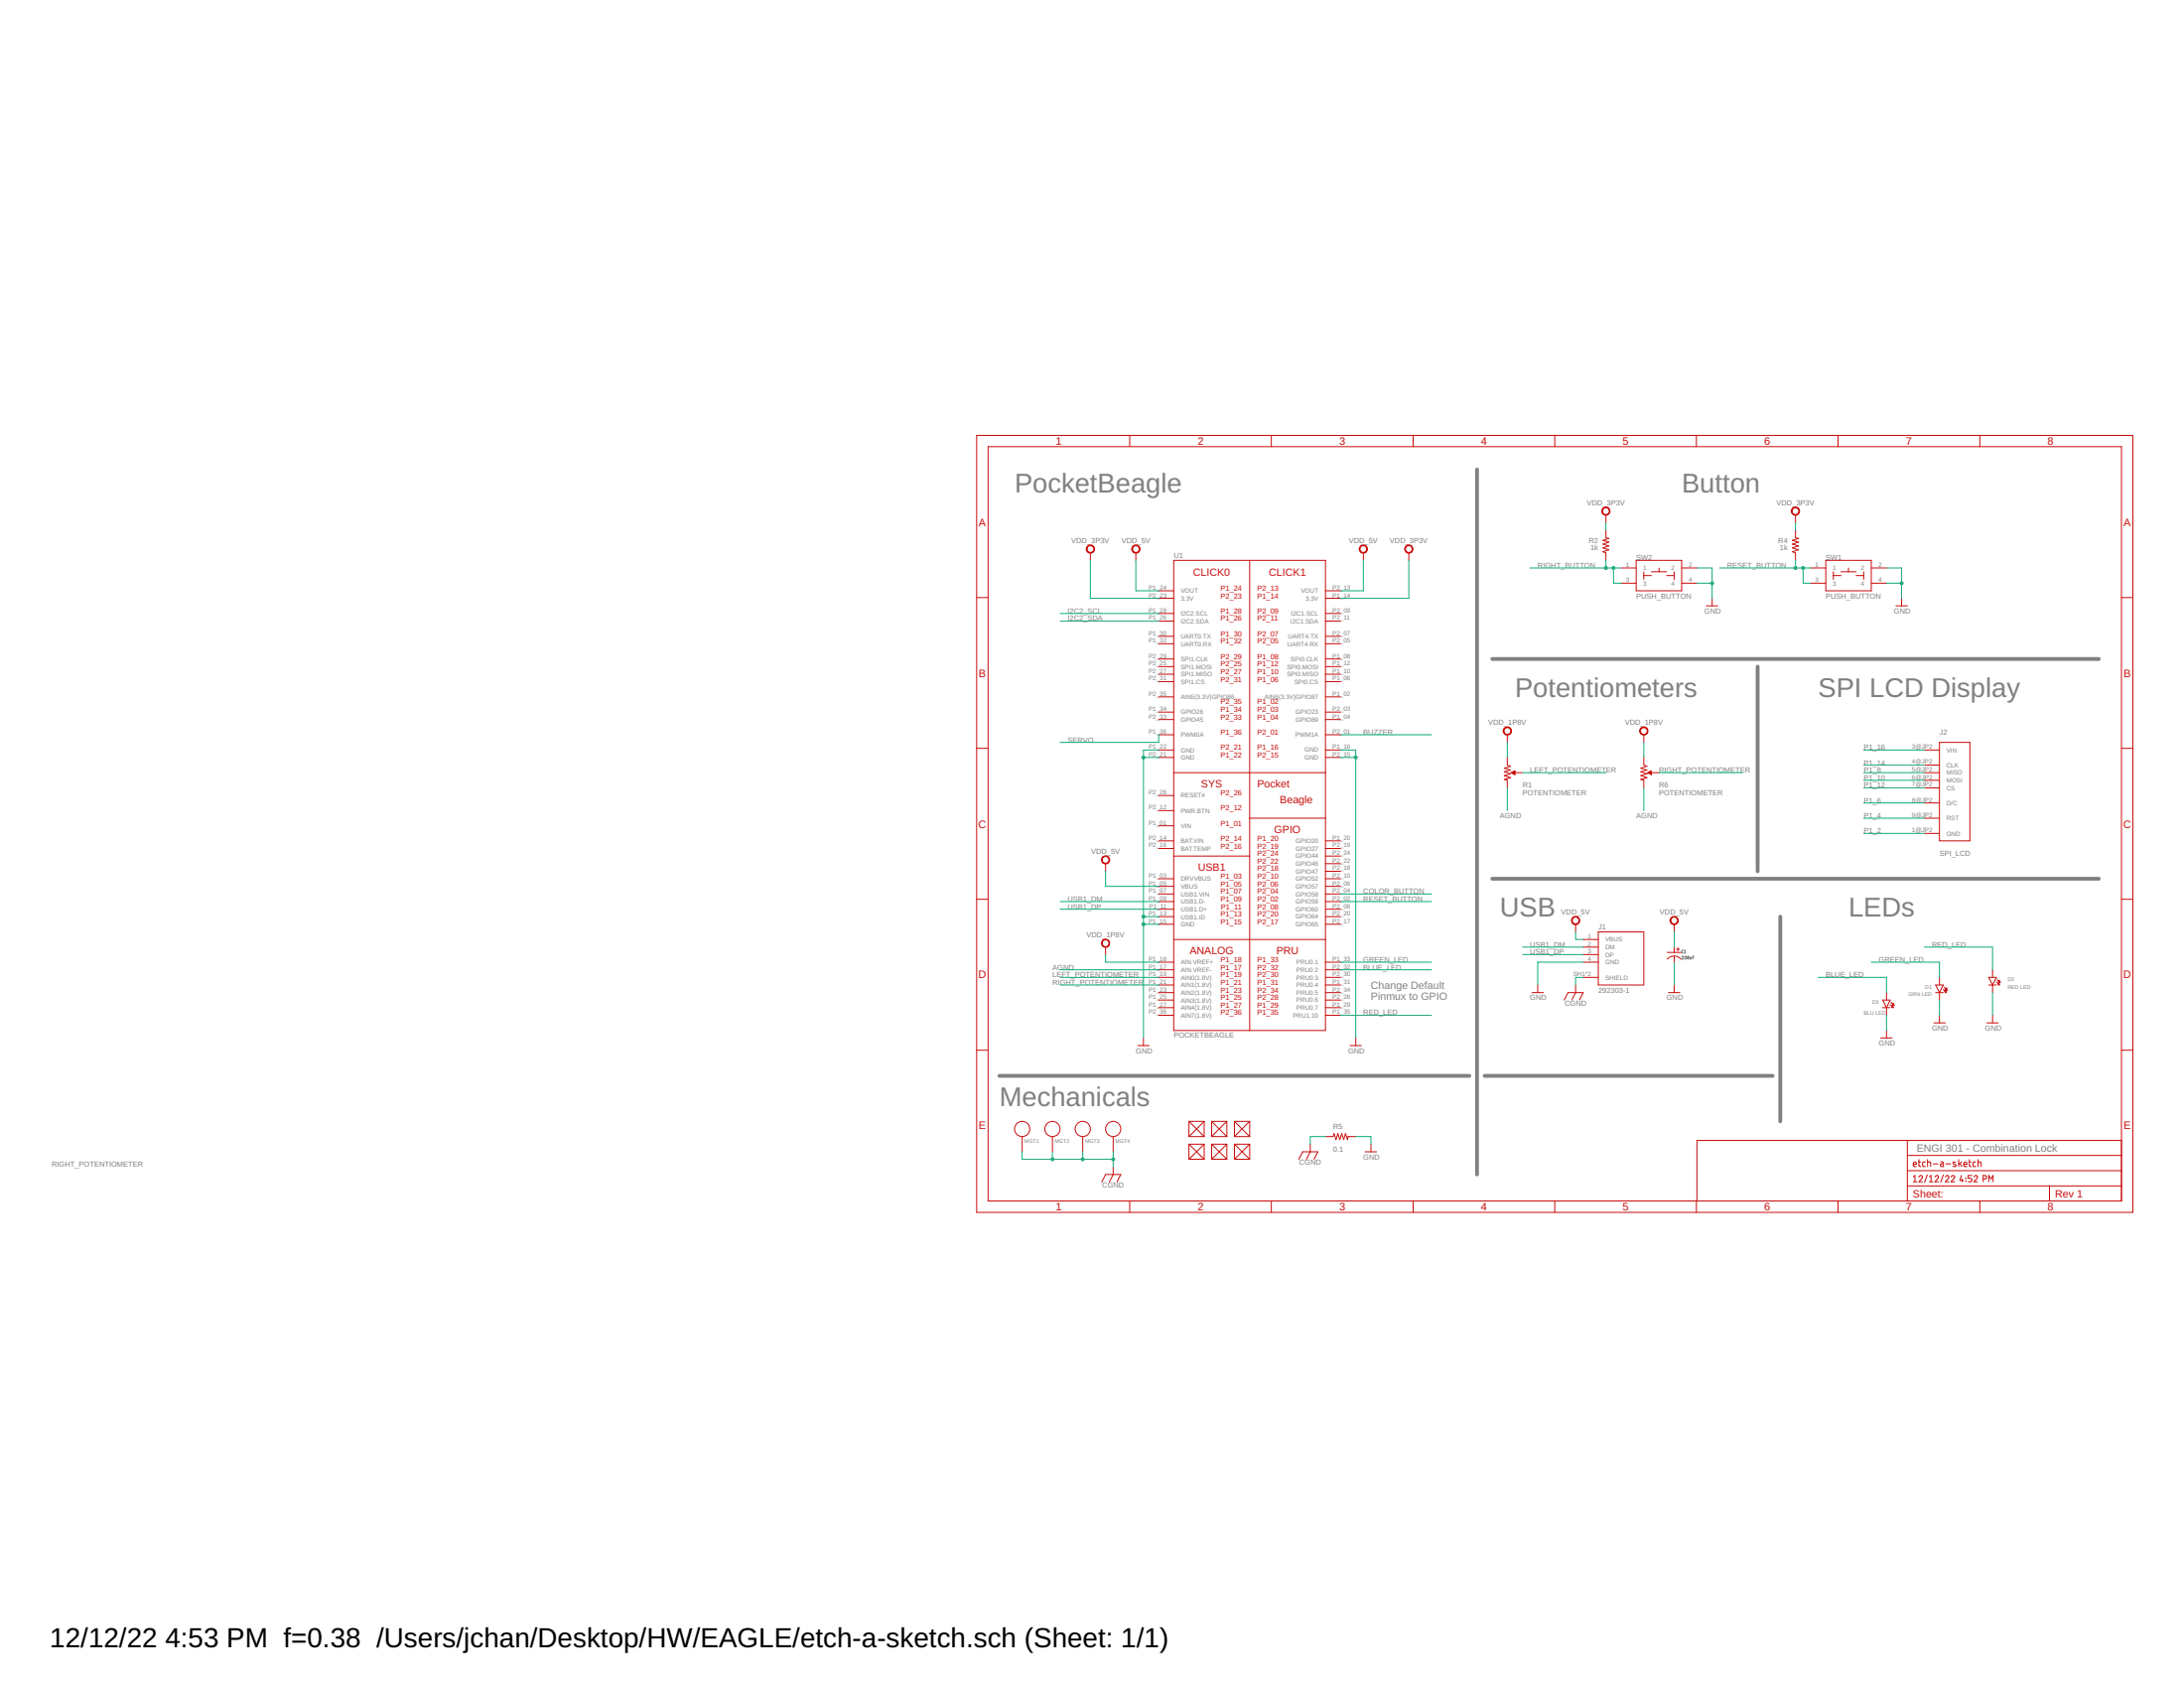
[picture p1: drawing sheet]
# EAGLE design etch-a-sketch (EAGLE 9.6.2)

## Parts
C1  220uF  CAPACITOR_P_10MM  [CP10MM]
D1  GRN LED  LED  [EIA-STD]
D2  RED LED  LED  [EIA-STD]
D3  GRN LED  LED  [EIA-STD]
FUD1  FIDUCIAL  [FIDUCIAL_40MIL]
FUD2  FIDUCIAL  [FIDUCIAL_40MIL]
FUD3  FIDUCIAL  [FIDUCIAL_40MIL]
FUD4  FIDUCIAL  [FIDUCIAL_40MIL]
FUD5  FIDUCIAL  [FIDUCIAL_40MIL]
FUD6  FIDUCIAL  [FIDUCIAL_40MIL]
J1  292303-1  [TE_292303-1]
J2  SPI_LCD  [TFT_LCD_PCB]
MGT1  MOUNTING_HOLE  [MOUNTING_HOLE]
MGT2  MOUNTING_HOLE  [MOUNTING_HOLE]
MGT3  MOUNTING_HOLE  [MOUNTING_HOLE]
MGT4  MOUNTING_HOLE  [MOUNTING_HOLE]
R1  POTENTIOMETER  [POT-PO90S]
R2  1k  R_R0603  [R0603]
R4  1k  R_R0603  [R0603]
R5  0.1  R_R0805  [R0805]
R6  POTENTIOMETER  [POT-PO90S]
SW1  PUSH_BUTTON  [BUTTON_12.5MM]
SW2  PUSH_BUTTON  [BUTTON_12.5MM]
U1  POCKETBEAGLE  [POCKETBEAGLE]

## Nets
AGND: R1.CW R6.CW U1.P1_17(AIN.VREF-)
AGND1: U1.P1_21(AIN1(1.8V))
BUTTON1: U1.P2_04(GPIO58)
BUZZER: U1.P2_01(PWM1A)
CGND: J1.SH1(SHIELD) J1.SH2(SHIELD) MGT1.P$1 MGT2.P$1 MGT3.P$1 MGT4.P$1 R5.1
GND: C1.P$2 D1.CATHODE D2.CATHODE D3.CATHODE J1.4(GND) R5.2 SW1.2 SW1.4 SW2.2 SW2.4 U1.P1_13(USB1.ID) U1.P1_15(GND) U1.P1_16(GND) U1.P1_22(GND) U1.P2_15(GND) U1.P2_21(GND)
GREEN_LED: D1.ANODE D3.ANODE U1.P1_33(PRU0.1)
GREEN_LED1: U1.P2_32(PRU0.2)
I2C2_SCL: U1.P1_28(I2C2.SCL)
I2C2_SDA: U1.P1_26(I2C2.SDA)
LEFT_POTENTIOMETER: R1.S R6.S U1.P1_19(AIN0(1.8V))
N$1: J2.3@JP2(VIN)
N$2: J2.4@JP2(CLK)
N$3: J2.5@JP2(MISO)
N$4: J2.6@JP2(MOSI)
N$5: J2.7@JP2(CS)
N$6: J2.8@JP2(D/C)
N$7: J2.9@JP2(RST)
N$8: J2.1@JP2(GND)
RED_LED: D2.ANODE U1.P1_35(PRU1.10)
RESET_BUTTON: R2.1 R4.1 SW1.1 SW1.3 SW2.1 SW2.3 U1.P2_02(GPIO59)
SERVO: U1.P1_36(PWM0A)
USB1_DM: J1.2(DM) U1.P1_09(USB1.D-)
USB1_DP: J1.3(DP) U1.P1_11(USB1.D+)
VDD_1P8V: R1.CCW R6.CCW U1.P1_18(AIN.VREF+)
VDD_3P3V: R2.2 R4.2 U1.P1_14(3.3V) U1.P2_23(3.3V)
VDD_5V: C1.P$1 J1.1(VBUS) U1.P1_05(VBUS) U1.P1_24(VOUT) U1.P2_13(VOUT)
Unconnected: FUD1.P$1 FUD2.P$1 FUD3.P$1 FUD4.P$1 FUD5.P$1 FUD6.P$1 U1.P1_02(AIN6(3.3V)GPIO87) U1.P1_03(DRVVBUS) U1.P1_04(GPIO89) U1.P1_06(SPI0.CS) U1.P1_07(USB1.VIN) U1.P1_08(SPI0.CLK) U1.P1_10(SPI0.MISO) U1.P1_12(SPI0.MOSI) U1.P1_20(GPIO20) U1.P1_23(AIN2(1.8V)) U1.P1_25(AIN3(1.8V)) U1.P1_27(AIN4(1.8V)) U1.P1_29(PRU0.7) U1.P1_30(UART0.TX) U1.P1_31(PRU0.4) U1.P1_32(UART0.RX) U1.P1_34(GPIO26) U1.P2_03(GPIO23) U1.P2_05(UART4.RX) U1.P2_06(GPIO57) U1.P2_07(UART4.TX) U1.P2_08(GPIO60) U1.P2_09(I2C1.SCL) U1.P2_10(GPIO52) U1.P2_11(I2C1.SDA) U1.P2_12(PWR.BTN) U1.P2_16(BAT.TEMP) U1.P2_17(GPIO65) U1.P2_18(GPIO47) U1.P2_19(GPIO27) U1.P2_20(GPIO64) U1.P2_22(GPIO46) U1.P2_24(GPIO44) U1.P2_25(SPI1.MOSI) U1.P2_26(RESET#) U1.P2_27(SPI1.MISO) U1.P2_28(PRU0.6) U1.P2_29(SPI1.CLK) U1.P2_30(PRU0.3) U1.P2_31(SPI1.CS) U1.P2_33(GPIO45) U1.P2_34(PRU0.5) U1.P2_35(AIN5(3.3V)GPIO86) U1.P2_36(AIN7(1.8V))

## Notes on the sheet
- PocketBeagle | Button
- RIGHT_BUTTON
- Potentiometers | SPI LCD Display
- P1_16
- P1_14
- RIGHT_POTENTIOMETER | P1_8
- P1_10
- P1_12
- P1_6
- P1_4
- P1_2
- COLOR_BUTTON
- USB | LEDs
- BLUE_LED
- BLUE_LED
- RIGHT_POTENTIOMETER
- Change Default 
  Pinmux to GPIO
- BLU LED
- Mechanicals
- ENGI 301 - Combination Lock
- RIGHT_POTENTIOMETER

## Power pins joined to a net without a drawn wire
BAT.VIN: U1.P2_14(BAT.VIN)
VIN: U1.P1_01(VIN)
